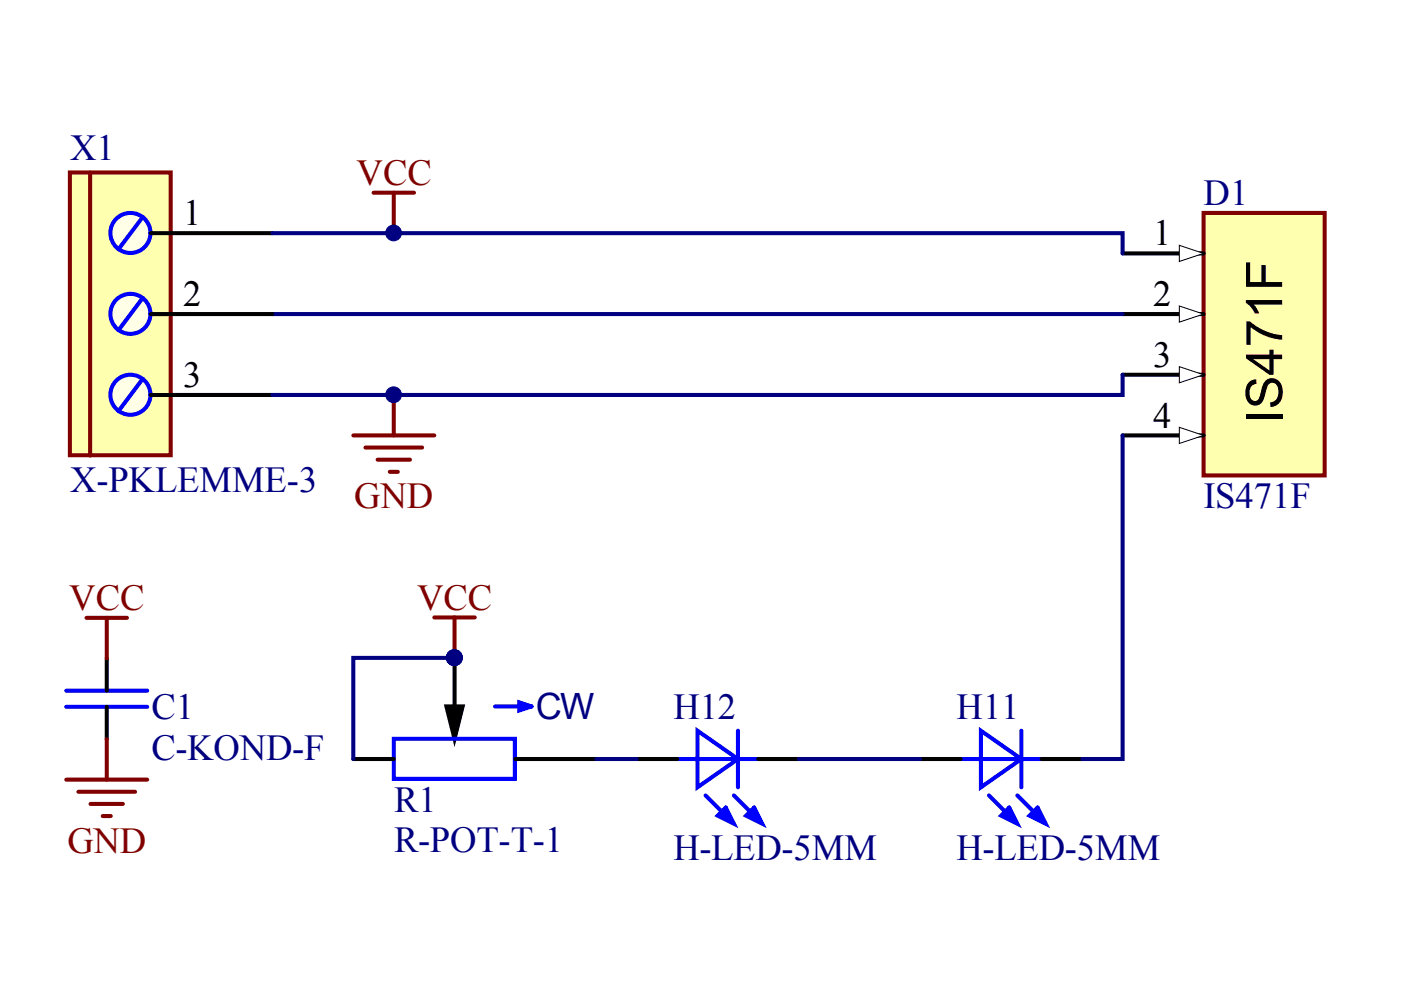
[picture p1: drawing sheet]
<svg xmlns="http://www.w3.org/2000/svg" width="297mm" height="210mm" viewBox="0 0 297 210" stroke-linecap="round" stroke-linejoin="round" font-family="sans-serif">
<g fill="none" stroke="#00f" stroke-width=".86">
<path d="M147.9 154.9l8.6 6-8.6 6zM156.5 154.9v12M208 154.9l8.6 6-8.6 6zM216.6 154.9v12M143.6 160.9h17.2M149.6 168.6l5.1 5.2M152.2 172.9l1.7-1.7 1.7 3.5zM153 172.9l.9-.8 .8 1.7zM155.6 168.6l5.2 5.2M158.2 172.9l1.7-1.7 1.7 3.5zM159 172.9l.9-.8 .9 1.7zM203.7 160.9h17.1"/>
<path d="M209.7 168.6l5.1 5.2M212.3 172.9l1.7-1.7 1.7 3.5zM213.1 172.9l.9-.8 .8 1.7zM215.7 168.6l5.1 5.2M218.3 172.9l1.7-1.7 1.7 3.5zM219.1 172.9l.9-.8 .8 1.7z"/>
</g>
<path d="M135 160.9h8.6M160.8 160.9h8.5M195.1 160.9h8.6M220.8 160.9h8.6" fill="none" stroke="#000" stroke-width=".86"/>
<path d="M255.2 45.1h25.7v55.7h-25.7z" fill="#ffffb0" stroke="#800000" stroke-width=".86"/>
<path d="M238 53.7h17.2" fill="none" stroke="#000" stroke-width=".86"/>
<path d="M250 52l5.2 1.7-5.2 1.7z" fill="#fff" stroke="#000" stroke-width=".21"/>
<path d="M238 66.6h17.2" fill="none" stroke="#000" stroke-width=".86"/>
<path d="M250 64.9l5.2 1.7-5.2 1.7z" fill="#fff" stroke="#000" stroke-width=".21"/>
<path d="M238 79.5h17.2" fill="none" stroke="#000" stroke-width=".86"/>
<path d="M250 77.7l5.2 1.8-5.2 1.7z" fill="#fff" stroke="#000" stroke-width=".21"/>
<path d="M238 92.3h17.2" fill="none" stroke="#000" stroke-width=".86"/>
<path d="M250 90.6l5.2 1.7-5.2 1.7z" fill="#fff" stroke="#000" stroke-width=".21"/>
<path d="M94.7 149.8h3.4l-1.7 6.8z" fill="#000" stroke="#000" stroke-width=".86"/>
<path d="M22.6 139.6v6.8M96.4 139.5v17.1M22.6 149.9v6.8M95.5 150.6h1.7l-.8 3.5zM74.9 160.9h8.6M109.2 160.9h17.2" fill="none" stroke="#000" stroke-width=".86"/>
<g fill="#000080" stroke="#000080" stroke-width=".21">
<circle cx="96.3" cy="139.4" r="1.67"/>
<circle cx="83.5" cy="83.7" r="1.67"/>
<circle cx="83.5" cy="49.4" r="1.67"/>
</g>
<path d="M14 146.4h17.2M14 149.9h17.2M83.5 156.6h25.7v8.5h-25.7zM105 149.8h7.7M110.1 148.9l2.6 .9-2.6 .8z" fill="none" stroke="#00f" stroke-width=".86"/>
<g fill="none" stroke="#800000" stroke-width=".86">
<path d="M79.2 40.9h8.6M83.5 40.9v8.5M74.9 92.3h17.2M77.5 94.9h12M80.1 97.5h6.8M83.5 83.7v8.6M82.6 100h1.8M18.3 131h8.6M22.6 131v8.6M22.6 156.7v8.6M14 165.3h17.2M16.6 167.9h12"/>
<path d="M19.2 170.4h6.9M21.8 173h1.7"/>
</g>
<path d="M57.7 66.6h180.3" fill="none" stroke="#000080" stroke-width=".86"/>
<path d="M14.8 36.6h21.4v59.9h-21.4z" fill="#ffffb0" stroke="#800000" stroke-width=".86"/>
<circle cx="27.7" cy="49.4" r="4.2" fill="#ffffe8" stroke="#00f" stroke-width=".86"/>
<path d="M32 49.4h25.7" fill="none" stroke="#000" stroke-width=".86"/>
<path d="M30.3 46l-5.2 6.9" fill="none" stroke="#00f" stroke-width=".86"/>
<circle cx="27.7" cy="83.7" r="4.2" fill="#ffffe8" stroke="#00f" stroke-width=".86"/>
<path d="M32 83.7h25.7" fill="none" stroke="#000" stroke-width=".86"/>
<path d="M30.3 80.3l-5.2 6.9" fill="none" stroke="#00f" stroke-width=".86"/>
<path d="M19.1 36.6v60" fill="none" stroke="#800000" stroke-width=".86"/>
<circle cx="27.7" cy="66.5" r="4.2" fill="#ffffe8" stroke="#00f" stroke-width=".86"/>
<path d="M32 66.6h25.7" fill="none" stroke="#000" stroke-width=".86"/>
<path d="M30.3 63.2l-5.2 6.8" fill="none" stroke="#00f" stroke-width=".86"/>
<path d="M57.7 49.4h180.3v4.3M238 79.5v4.2h-180.3M238 92.3v68.6h-8.6M96.4 139.5h-21.5v21.4M126.4 160.9h8.6M169.3 160.9h25.8" fill="none" stroke="#000080" stroke-width=".86"/>
<path d="M92.1 130.9h8.6M96.4 130.9v8.6" fill="none" stroke="#800000" stroke-width=".86"/>
<circle cx="96.3" cy="139.4" r="1.67" fill="#000080" stroke="#000080" stroke-width=".21"/>
<text font-size="10.7" x="271.8" y="89.7" transform="rotate(-90 271.8 89.7)">IS471F</text>
<g font-size="7.8" fill="#000080">
<text x="14.9" y="34">X1</text>
<text x="255.2" y="43.5">D1</text>
<text x="14.9" y="104.3">X-PKLEMME-3</text>
<text x="255.2" y="107.8">IS471F</text>
<text x="32.1" y="152.5">C1</text>
<text x="142.8" y="152.4">H12</text>
<text x="202.8" y="152.4">H11</text>
<text x="32.1" y="161.1">C-KOND-F</text>
<text x="83.5" y="172.1">R1</text>
<text x="83.5" y="180.6">R-POT-T-1</text>
<text x="142.8" y="182.4">H-LED-5MM</text>
<text x="202.8" y="182.4">H-LED-5MM</text>
</g>
<g font-size="7.8" fill="#800000">
<text x="75.6" y="39.2">VCC</text>
<text x="75.1" y="107.8">GND</text>
<text x="14.7" y="129.3">VCC</text>
<text x="88.4" y="129.2">VCC</text>
<text x="14.3" y="180.8">GND</text>
</g>
<g font-size="7.8">
<text x="38.9" y="47.8">1</text>
<text x="244.5" y="52">1</text>
<text x="38.9" y="64.9">2</text>
<text x="244.5" y="64.9">2</text>
<text x="244.5" y="77.7">3</text>
<text x="38.9" y="82">3</text>
<text x="244.5" y="90.7">4</text>
</g>
<text font-size="7.7" fill="#000080" x="113.6" y="152.5">CW</text>
</svg>
